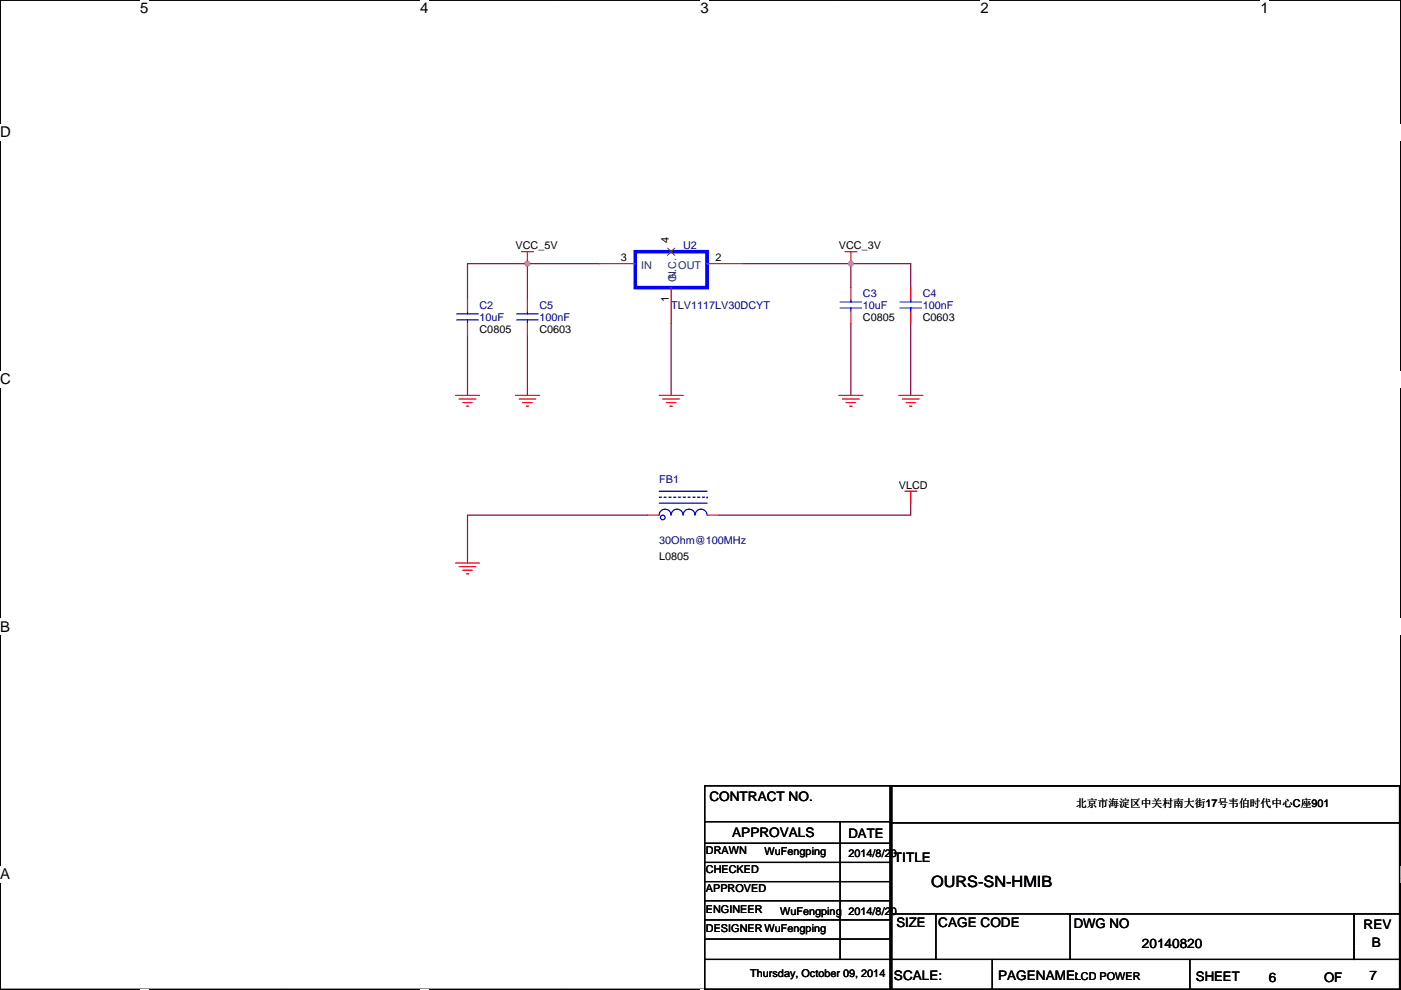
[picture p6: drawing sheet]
<svg xmlns="http://www.w3.org/2000/svg" width="297mm" height="210mm" viewBox="0 0 297 210" stroke-linecap="round" stroke-linejoin="round" font-family="sans-serif">
<path d="M.1 0h296.9v209.8h-296.9z" fill="none" stroke="#000" stroke-width=".25"/>
<g fill="#fff">
<path d="M29.7 0h1.8v3.6h-1.8z"/>
<path d="M29.7 209.8l1.8 .1z"/>
</g>
<path d="M59.4 0h.1M59.4 209.8h.1" fill="none" stroke="#000" stroke-width=".25"/>
<g fill="#fff">
<path d="M89.1 0h1.8v3.6h-1.8z"/>
<path d="M89.1 209.8l1.8 .1z"/>
</g>
<path d="M118.8 0h.1M118.8 209.8h.1" fill="none" stroke="#000" stroke-width=".25"/>
<g fill="#fff">
<path d="M148.5 0h1.8v3.6h-1.8z"/>
<path d="M148.5 209.8l1.8 .1z"/>
</g>
<path d="M178.2 0h.1M178.2 209.8h.1" fill="none" stroke="#000" stroke-width=".25"/>
<g fill="#fff">
<path d="M207.9 0h1.7v3.6h-1.7z"/>
<path d="M207.9 209.8l1.7 .1z"/>
</g>
<path d="M237.6 0h.1M237.6 209.8h.1" fill="none" stroke="#000" stroke-width=".25"/>
<g fill="#fff">
<path d="M267.3 0h1.7v3.6h-1.7z"/>
<path d="M267.3 209.8l1.7 .1z"/>
<path d="M.1 26.3h2.2v3.5h-2.2z"/>
<path d="M297 26.3v3.5z"/>
<path d="M.1 78.7h2.2v3.5h-2.2z"/>
<path d="M297 78.7v3.5z"/>
</g>
<path d="M.1 52.5h.1M297 52.5h.1" fill="none" stroke="#000" stroke-width=".25"/>
<g fill="#fff">
<path d="M.1 131.2h2.1v3.5h-2.1z"/>
<path d="M297 131.2v3.5z"/>
</g>
<path d="M.1 104.9h.1M297 104.9h.1" fill="none" stroke="#000" stroke-width=".25"/>
<g fill="#fff">
<path d="M0 183.6h2.2v3.5h-2.2z"/>
<path d="M297 183.6v3.5z"/>
</g>
<g fill="none" stroke="#000" stroke-width=".25">
<path d="M.1 157.4h.1M297 157.4h.1M149.4 166.7h39.6v43.1h-39.6zM149.4 174.3h39.4M149.4 178.9h39.4M178.1 174.3v29.2M188.8 166.7h107.9v43.1h-107.9zM188.8 166.7h.2v43.1h-.2zM189 174.5h108M296.7 166.7h-107.9v43.1M297 174.5h.1M149.4 182.9h39.4"/>
<path d="M149.4 187h39.4M149.4 191.1h39.4M149.4 195.1h39.4M149.4 199.2h39.4M188.8 193.8h107.9M198.4 193.8v9.7M226.9 193.8v9.7M287.1 193.8v9.7M149.4 203.5h147.3M188.8 209.8h.1M210.4 209.8h.1M210.4 203.5v6.3"/>
<path d="M252.3 209.8h.1M252.3 203.5v6.3"/>
</g>
<g fill="none" stroke="#800040" stroke-width=".25">
<path d="M111.8 55.9h-12.7v7.6M111.8 55.9v7.6M111.8 55.9h15.3M157.5 55.9h22.9M180.4 55.9v5.1M180.4 55.9h12.7v5.1M99.1 71.2v12.7M111.8 71.2v12.7M142.3 68.6v15.3M180.4 68.6v15.3M193.1 68.6v15.3M137.2 109.3h-38.1v10.1"/>
<path d="M193.1 106.7v2.6h-40.6"/>
</g>
<g fill="#f0f" stroke="#f0f" stroke-width=".25">
<circle cx="111.8" cy="55.9" r=".5"/>
<circle cx="180.4" cy="55.9" r=".5"/>
</g>
<g fill="none" stroke="#f00" stroke-width=".25">
<path d="M110.6 53.4h2.5M111.8 53.4v2.5M127.1 55.9h7.6M142.3 53.4h.1M149.9 55.9h7.6M179.1 53.4h2.6M180.4 53.4v2.5M99.1 63.5v2.6M99.1 68.6v2.6M111.8 63.5v2.6M111.8 68.6v2.6M142.3 61v7.6"/>
<path d="M180.4 61v2.5M180.4 66.1v2.5M193.1 61v2.5M193.1 66.1v2.5M96.6 83.9h5.1M97.3 84.6h3.6M98.1 85.4h2M98.9 86.1h.5M109.3 83.9h5.1M110 84.6h3.6M110.8 85.4h2M111.6 86.1h.5"/>
<path d="M139.8 83.9h5M140.5 84.6h3.6M141.3 85.4h2M142 86.1h.6M177.9 83.9h5M178.6 84.6h3.6M179.4 85.4h2M180.1 86.1h.6M190.6 83.9h5M191.3 84.6h3.6M192.1 85.4h2M192.8 86.1h.6"/>
<path d="M96.6 119.4h5.1M137.2 109.3h2.6M149.9 109.3h2.6M191.8 104.2h2.6M193.1 104.2v2.5M97.3 120.2h3.6M98.1 120.9h2M98.9 121.7h.5"/>
</g>
<path d="M287.1 193.8v9.7M287.1 203.5h.1" fill="none" stroke="#000" stroke-width=".25" stroke-dasharray="0 .5"/>
<g fill="none" stroke="#00f" stroke-width=".25">
<path d="M96.8 67.9h4.6M96.8 66.6h4.6M99.1 66.1v.5M99.1 67.9v.7M109.5 67.9h4.6M109.5 66.6h4.6M111.8 66.1v.5M111.8 67.9v.7M178.1 65.3h4.6M178.1 64.1h4.6M180.4 63.5v.6M180.4 65.3v.8"/>
<path d="M190.8 65.3h4.6M190.8 64.1h4.6M193.1 63.5v.6M193.1 65.3v.8M139.8 109.2a1.26 1.26 0 0 1 1.2-1.2 1.26 1.26 0 0 1 1.3 1.2M139.8 106.7h10.1M139.8 104.2h10.1M142.3 109.2a1.26 1.26 0 0 1 1.3-1.2 1.26 1.26 0 0 1 1.2 1.2M144.8 109.2a1.26 1.26 0 0 1 1.3-1.2 1.26 1.26 0 0 1 1.3 1.2M147.4 109.2a1.26 1.26 0 0 1 1.2-1.2 1.26 1.26 0 0 1 1.3 1.2"/>
<circle cx="140.5" cy="109.8" r=".5"/>
</g>
<path d="M139.8 105.5h10.1M149.9 105.5h.1" fill="none" stroke="#00f" stroke-width=".25" stroke-dasharray=".5 .5"/>
<path d="M134.7 53.4h15.2v7.6h-15.2z" fill="none" stroke="#00f" stroke-width=".76"/>
<path d="M141.5 52.6l1.6 1.6M143.1 52.6l-1.6 1.6" fill="none" stroke="#804000" stroke-width=".21"/>
<text font-size="3.3" x="197.4" y="188.2">OURS-SN-HMIB</text>
<g font-size="3.2">
<text x="29.7" y="2.9">5</text>
<text x="89.1" y="2.9">4</text>
<text x="148.5" y="2.9">3</text>
<text x="207.9" y="2.9">2</text>
<text x="267.3" y="2.9">1</text>
<text x=".1" y="29.1">D</text>
<text x=".1" y="81.5">C</text>
<text x=".1" y="134">B</text>
<text x=".1" y="186.4">A</text>
<text x="297" y="186.4">A</text>
</g>
<g font-size="2.8">
<text x="150.4" y="169.9">CONTRACT NO.</text>
<text x="155.3" y="177.5">APPROVALS</text>
<text x="179.9" y="177.8">DATE</text>
<text x="189.5" y="182.9">TITLE</text>
<text x="190.1" y="196.6">SIZE</text>
<text x="198.9" y="196.6">CAGE CODE</text>
<text x="227.6" y="196.8">DWG NO</text>
<text x="289.1" y="197.1">REV</text>
<text x="242.1" y="201.2">20140820</text>
<text x="290.9" y="200.9">B</text>
<text x="189.5" y="207.8">SCALE:</text>
<text x="211.6" y="207.8">PAGENAME:</text>
<text x="253.6" y="208">SHEET</text>
<text x="269" y="208.3">6</text>
<text x="280.7" y="208.3">OF</text>
<text x="290.4" y="207.8">7</text>
</g>
<g font-size="2.3">
<text x="109.3" y="52.9">VCC_5V</text>
<text x="141.8" y="51.6" transform="rotate(-90 141.8 51.6)">4</text>
<text x="177.9" y="52.9">VCC_3V</text>
<text x="131.6" y="55.4">3</text>
<text x="151.7" y="55.4">2</text>
<text x="141.8" y="64.1" transform="rotate(-90 141.8 64.1)">1</text>
<text x="101.7" y="70.7">C0805</text>
<text x="114.4" y="70.7">C0603</text>
<text x="182.9" y="68.1">C0805</text>
<text x="195.6" y="68.1">C0603</text>
<text x="190.6" y="103.7">VLCD</text>
<text x="139.8" y="118.7">L0805</text>
<text x="228.2" y="171.3">北京市海淀区中关村南大街17号韦伯时代中心C座901</text>
<text x="149.7" y="181.2">DRAWN</text>
<text x="149.7" y="185.2">CHECKED</text>
<text x="162.1" y="181.4">WuFengping</text>
<text x="179.9" y="181.7">2014/8/20</text>
<text x="149.7" y="189.3">APPROVED</text>
<text x="149.7" y="193.6">ENGINEER</text>
<text x="149.7" y="197.7">DESIGNER WuFengping</text>
<text x="165.4" y="194.1">WuFengping</text>
<text x="179.9" y="194.1">2014/8/20</text>
<text x="159.1" y="207.3">Thursday, October 09, 2014</text>
<text x="227.9" y="207.8">LCD POWER</text>
</g>
<g font-size="2.3" fill="#000080">
<text x="144.8" y="52.9">U2</text>
<text x="101.7" y="65.6">C2</text>
<text x="114.4" y="65.6">C5</text>
<text x="142.3" y="65.6">TLV1117LV30DCYT</text>
<text x="182.9" y="63.1">C3</text>
<text x="182.9" y="65.6">10uF</text>
<text x="195.6" y="63.1">C4</text>
<text x="195.6" y="65.6">100nF</text>
<text x="101.7" y="68.1">10uF</text>
<text x="114.4" y="68.1">100nF</text>
<text x="139.8" y="102.4">FB1</text>
<text x="139.8" y="115.4">30Ohm@100MHz</text>
</g>
<g font-size="2.3" fill="#004080">
<text x="136" y="57">IN</text>
<text x="143.4" y="59.7" transform="rotate(-90 143.4 59.7)">G</text>
<text x="143.4" y="59.3" transform="rotate(-90 143.4 59.3)">N.C.</text>
<text x="143.8" y="57">OUT</text>
</g>
</svg>
